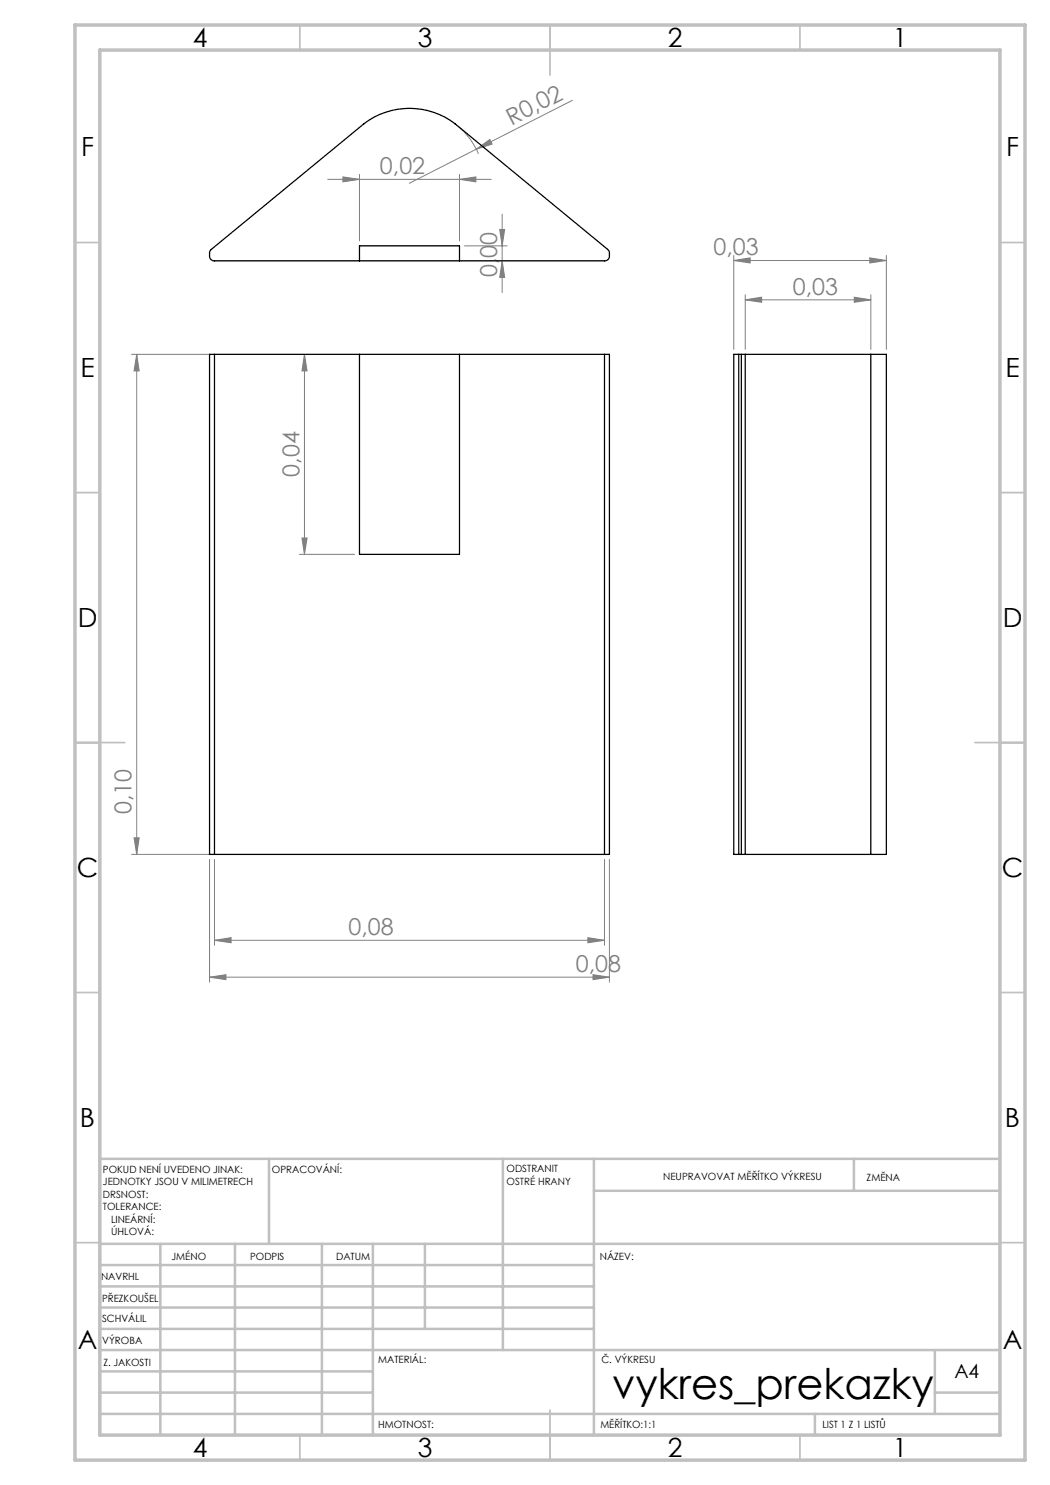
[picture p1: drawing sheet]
<svg xmlns="http://www.w3.org/2000/svg" width="210mm" height="297mm" viewBox="0 0 210 297" stroke-linecap="round" stroke-linejoin="round" font-family="sans-serif">
<g fill="none" stroke="#808080" stroke-width=".2">
<path d="M65.5 35.9h32.7M68.6 35.4l3.3 .5-3.3 .5zM71.9 34.9v13.3M91.8 25.4a14.6 14.6 0 0 1 3.9 5.4M91.9 35.9l3.3-.5v1zM91.9 34.9v13.3M95.3 29.8l2.7-1.9 .4 .9zM114.5 20.1l-32.6 16.6M92.9 49.2h8.5M99.9 45.9h1l-.5 3.3zM100.4 42.8v15.7M100.4 52.2l.5 3.3h-1z"/>
<path d="M146.8 52.1l3.2-.5v1zM146.8 51.1v18.8M146.8 52.1h30.5M149 60l3.3-.6v1.1zM149 58.9v11M149 60h25.2M170.9 59.4l3.3 .6-3.3 .5zM174 51.6l3.3 .5-3.3 .5zM174.2 58.9v11M177.3 51.1v18.8M26.3 70.9h15.6M27.3 70.9l.5 3.3h-1z"/>
<path d="M27.3 70.9v100M60.9 70.9l.5 3.3h-1zM60.9 70.9v40M59.9 110.9h11M60.4 107.6h1l-.5 3.3zM26.3 170.9h15.6M26.8 167.6h1l-.5 3.3zM41.9 171.9v24.5M42.9 171.9v17.2M120.9 171.9v17.2M121.9 171.9v24.5M41.9 195.4l3.3-.5v1z"/>
<path d="M41.9 195.4h80M42.9 188.1l3.3-.6v1.1zM42.9 188.1h78M117.6 187.5l3.3 .6-3.3 .5zM118.6 194.9l3.3 .5-3.3 .5z"/>
</g>
<g fill="none" stroke="#c0c0c0" stroke-width=".35">
<path d="M60 5v5M110 5v10M160 5v5M15 48.5h5M200 48.5h5M15 98.5h5M200 98.5h5M15 148.5h10M195 148.5h10M15 198.5h5M200 198.5h5M15 248.5h5"/>
<path d="M200 248.5h5M60 287v5M110 282v10M160 287v5"/>
</g>
<g fill="none" stroke="#c0c0c0" stroke-width=".5">
<path d="M53.8 231.8v17M100.6 231.8v38.2M118.8 231.8v55.2M118.8 238.2h81.2M170.8 231.8v6.4M200 231.8h-180v55.2M20 248.8h180M20 257.3h98.8M20 253h98.8M32.1 248.8v38.2M47 248.8v38.2M64.4 248.8v38.2"/>
<path d="M74.6 248.8v38.2M85 248.8v17M20 265.8h98.8M20 261.5h98.8M20 278.5h54.6M20 274.3h54.6M20 270h180M187 278.5h13M187 270v12.8M20 282.8h180M163 282.8v4.2"/>
</g>
<path d="M15 5h190v287h-190zM20 10h180v277h-180z" fill="none" stroke="#c0c0c0" stroke-width=".7"/>
<g fill="#808080">
<path d="M95.2 29.8l2.8-1.9 .4 .9z"/>
<path d="M174 51.6l3.3 .5-3.3 .5zM146.8 52.1l3.2-.5v1zM91.9 35.9l3.3-.5v1zM68.6 35.4l3.3 .5-3.3 .5z"/>
<path d="M42.9 188.1l3.3-.6v1.1zM117.6 187.5l3.3 .6-3.3 .5zM41.9 195.4l3.3-.5v1zM118.6 194.9l3.3 .5-3.3 .5zM149 60l3.3-.6v1.1zM170.9 59.4l3.3 .6-3.3 .5z"/>
<path d="M99.9 45.9h1l-.5 3.3zM100.4 52.2l.5 3.3h-1z"/>
<path d="M27.3 70.9l.5 3.3h-1zM26.8 167.6h1l-.5 3.3zM60.9 70.9l.5 3.3h-1zM60.4 107.6h1l-.5 3.3z"/>
</g>
<g fill="none" stroke="#000" stroke-width=".25">
<path d="M42.3 49.9l30.5-25.1a14.9 14.9 0 0 1 18.2 0l30.5 25.1 .4 .6a1.24 1.24 0 0 1-.8 1.7h-78.2a1.1 1.1 0 0 1-1-1.5l.1-.5zM71.9 52.2v-3h20v3M42.9 70.9h-1v100h1M42.9 70.9h78M42.9 70.9v100M71.9 70.9v40h20v-40M120.9 70.9h1v100h-1M120.9 70.9v100M147.7 70.9h-.9v100h.9M147.7 70.9h.6M147.7 70.9v100M148.3 70.9h.7"/>
<path d="M148.3 70.9v100M149 70.9h25.2M149 70.9v100M174.2 70.9h3.1v100h-3.1M174.2 70.9v100M42.9 170.9h78M147.7 170.9h.6M148.3 170.9h.7M149 170.9h25.2"/>
</g>
<text font-size="8.5" x="122.4" y="279.7">vykres_prekazky</text>
<g font-size="5.3">
<text x="38.5" y="9.5">4</text>
<text x="83.5" y="9.5">3</text>
<text x="133.6" y="9.5">2</text>
<text x="178.6" y="9.5">1</text>
<text x="16.2" y="31.2">F</text>
<text x="201.2" y="31.2">F</text>
<text x="16.1" y="75.5">E</text>
<text x="201.1" y="75.5">E</text>
<text x="15.5" y="125.5">D</text>
<text x="200.5" y="125.5">D</text>
<text x="15.4" y="175.5">C</text>
<text x="200.4" y="175.5">C</text>
<text x="16" y="225.5">B</text>
<text x="201" y="225.5">B</text>
<text x="15.5" y="269.7">A</text>
<text x="200.5" y="269.7">A</text>
<text x="38.5" y="291.5">4</text>
<text x="83.5" y="291.5">3</text>
<text x="133.6" y="291.5">2</text>
<text x="178.6" y="291.5">1</text>
</g>
<g font-size="4.7" fill="#808080">
<text x="102.3" y="25.1" transform="rotate(-27 102.3 25.1)">R0,02</text>
<text x="76" y="34.8">0,02</text>
<text x="142.7" y="51.1">0,03</text>
<text x="99.4" y="55.4" transform="rotate(-90 99.4 55.4)">0,00</text>
<text x="158.6" y="58.9">0,03</text>
<text x="59.9" y="95.3" transform="rotate(-90 59.9 95.3)">0,04</text>
<text x="26.3" y="162.8" transform="rotate(-90 26.3 162.8)">0,10</text>
<text x="69.7" y="187">0,08</text>
<text x="115.2" y="194.4">0,08</text>
</g>
<text font-size="3.9" x="190.9" y="275.5">A4</text>
<g font-size="2">
<text x="20.6" y="234.6">POKUD NENÍ UVEDENO JINAK:</text>
<text x="20.6" y="237.1">JEDNOTKY JSOU V MILIMETRECH</text>
<text x="20.6" y="239.6">DRSNOST:</text>
<text x="54.4" y="234.6">OPRACOVÁNÍ:</text>
<text x="101.3" y="234.5">ODSTRANIT</text>
<text x="101.3" y="237">OSTRÉ HRANY</text>
<text x="132.6" y="236">NEUPRAVOVAT MĚŘÍTKO VÝKRESU</text>
<text x="173.3" y="236.2">ZMĚNA</text>
<text x="20.6" y="242.1">TOLERANCE:</text>
<text x="22.2" y="244.6">LINEÁRNÍ:</text>
<text x="22.2" y="247.1">ÚHLOVÁ:</text>
<text x="34.3" y="252">JMÉNO</text>
<text x="50" y="251.9">PODPIS</text>
<text x="67.2" y="251.9">DATUM</text>
<text x="120" y="251.9">NÁZEV:</text>
<text x="20.2" y="256.1">NAVRHL</text>
<text x="20.4" y="260.3">PŘEZKOUŠEL</text>
<text x="20.4" y="264.4">SCHVÁLIL</text>
<text x="20.5" y="268.8">VÝROBA</text>
<text x="20.7" y="273.1">Z. JAKOSTI</text>
<text x="75.6" y="272.5">MATERIÁL:</text>
<text x="120.3" y="272.5">Č. VÝKRESU</text>
<text x="75.6" y="285.5">HMOTNOST:</text>
<text x="120.1" y="285.6">MĚŘÍTKO:1:1</text>
<text x="164.5" y="285.6">LIST 1 Z 1 LISTŮ</text>
</g>
</svg>
